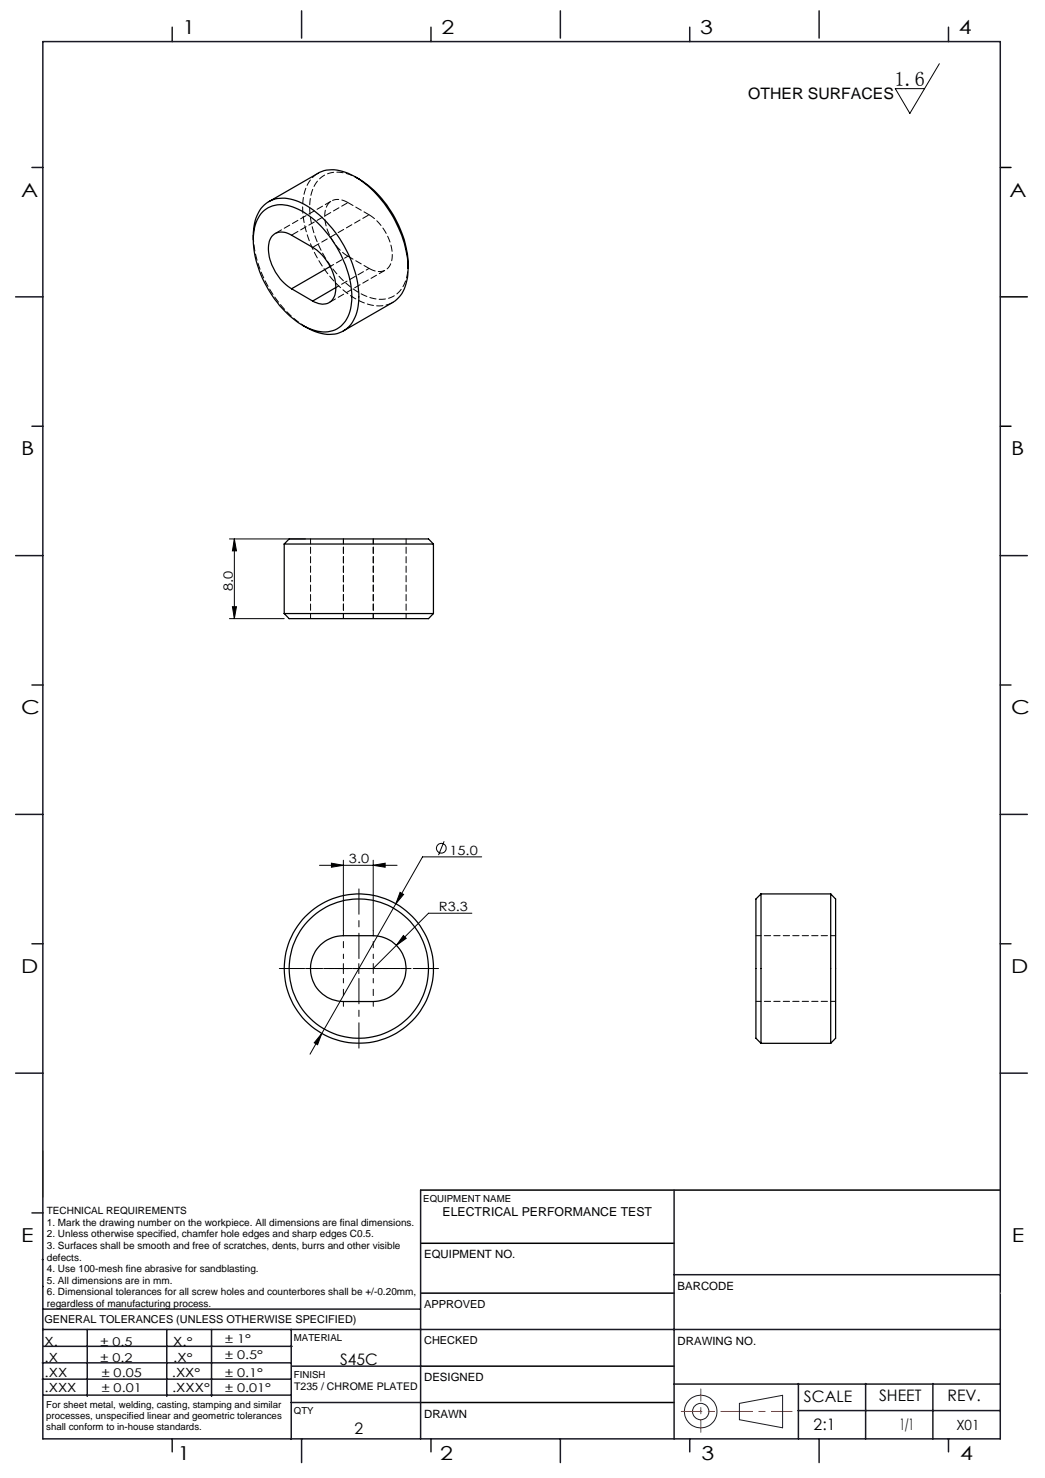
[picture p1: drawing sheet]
<svg xmlns="http://www.w3.org/2000/svg" width="210mm" height="297mm" viewBox="0 0 210 297" stroke-linecap="round" stroke-linejoin="round" font-family="sans-serif">
<g fill="none" stroke="#191924" stroke-width=".2">
<path d="M8.6 231.2v9.4M148.6 282l8.7-1.6v6.5l-8.7-1.6z"/>
<circle cx="140.8" cy="283.7" r="3.3"/>
<circle cx="140.8" cy="283.7" r="1.64"/>
</g>
<path d="M201 33.7h2.2M201 59.7h5.4M201 85.7h2.2M84.5 239.1h116.5M84.6 259.9h50.9M84.6 249.8h50.9M84.6 274.5h50.9M84.5 281.8h51" fill="none" stroke="#000" stroke-width=".3"/>
<path d="M136.9 283.6h22.3" fill="none" stroke="#f00" stroke-width=".2" stroke-dasharray="6.3 1.3 1.3 1.3" stroke-dashoffset="2.2"/>
<path d="M140.8 287.8v-8.7" fill="none" stroke="#f00" stroke-width=".2" stroke-dasharray="6.3 1.3 1.3 1.3" stroke-dashoffset="3.9"/>
<g fill="none" stroke="#191924" stroke-width=".3">
<path d="M8.6 8.4h192.4v280.7h-192.4zM34.6 5.5v2.9M60.6 2.2v5.5M86.6 5.5v2.9M112.6 2.2v5.5M138.6 5.5v2.9M164.6 2.2v5.5M190.6 5.5v2.9M6.4 33.7h2.2M3.1 59.7h5.5M6.4 85.7h2.2M3.1 111.7h5.5"/>
<path d="M201 111.7h5.4M6.4 137.7h2.2M201 137.7h2.2M3.1 163.7h5.5M201 163.7h5.4M6.4 189.6h2.2M201 189.6h2.2M3.1 215.6h5.5M201 215.6h5.4M84.5 239.1v50M135.5 239.1v50M6.4 243.7h2.2"/>
<path d="M8.5 253.1h.1M8.6 258.5h.1M135.5 256.1h65.5M8.5 277.1h49.9M8.5 273.9h49.9M8.6 267.2h192.4M8.6 263.1h75.9M8.8 270.5h49.9M17.5 267.2v13.4M33.5 267.2v13.4M42.5 267.2v13.4M58.5 267.2v22"/>
<path d="M58.6 274.5h26M135.5 278.1h65.5M160.4 278v11.1M174 278v11.1M187.5 278v11.1M8.8 280.3h49.7M34.6 289.1v2.6M58.5 281.8h26M60.6 289.1v4.8M86.6 289.1v2.6M112.6 289.1v4.8M138.6 289.1v2.6"/>
<path d="M160.4 283.5h40.5M164.6 289.1v4.8M190.6 289.1v2.6"/>
</g>
<path d="M201 259.9h.1" fill="none" stroke="#c0c0c0" stroke-width=".2"/>
<g fill="none" stroke="#000" stroke-width=".2">
<path d="M188.8 12.8l-6 10-2.9-5h5.9M46.1 108.3h15.3M47.1 108.3l.4 2.4h-.8zM47.1 108.3v16M46.1 124.3h11M46.7 121.9h.8l-.4 2.4zM64.2 173.9h15.6M66.6 173.5l2.4 .4-2.4 .4zM69 172.9v14.1M75 173.9l2.4-.4v.8zM75 172.9v14.1M80.4 179.3l.7 .4-1.5 1.9z"/>
<path d="M89.3 169l-1.2 2.8M96.8 172.2h-11.9l-5.3 9.4M68 194.6h2M69 193.6v2M71.1 194.6h2M72.1 193.6v2M79.6 181.6l-17.3 30.2M81.1 188l.5 .6-1.9 1.4zM94.8 183.5h-8.7l-11.1 11.1M64.7 207.7l-.9 2.2-.7-.4z"/>
<circle cx="88.7" cy="170.4" r=".98"/>
</g>
<path d="M70.1 194.6h-14M72.1 192.6v-14M72.1 196.6v14M74.1 194.6h14" fill="none" stroke="#000" stroke-width=".2" stroke-dasharray="15.2 1.3 1.3 1.3" stroke-dashoffset="10.1"/>
<path d="M67 194.6h-5.6M69 196.6v5.6M69 192.6v-5.6M71 194.6h5.6M73 194.6h-5.6M75 196.6v5.6M75 192.6v-5.6M77 194.6h5.6" fill="none" stroke="#000" stroke-width=".2" stroke-dasharray="15.2 1.3 1.3 1.3" stroke-dashoffset="14.3"/>
<path d="M71 194.6h2M75 194.6v1M75 194.6h1M75 194.6v-1M75 194.6h-1" fill="none" stroke="#000" stroke-width=".2" stroke-dasharray="15.2 1.3 1.3 1.3"/>
<g fill="#000">
<path d="M47.1 108.3l.4 2.4h-.8zM46.7 121.9h.8l-.4 2.4z"/>
<path d="M75 173.9l2.4-.4v.8zM66.6 173.5l2.4 .4-2.4 .4z"/>
<path d="M64.7 207.7l-1.6 1.8 .7 .4zM80.4 179.3l-.8 2.3 1.5-1.9zM81.1 188l-1.4 2 1.9-1.4z"/>
</g>
<g fill="none" stroke="#000" stroke-width=".25">
<path d="M71.4 35.6a21.6 21.6 0 0 1 10.6 18.3M50.9 48.2a8.8 8.8 0 0 1 2.2-7 6.5 6.5 0 0 1 7.5-.4 23.1 23.1 0 0 1 11.1 15.3 11.6 11.6 0 0 1-1.1 9.1 5.8 5.8 0 0 1-7.1 1.5l-2.7-1.3M52.8 42.6a5.7 5.7 0 0 1 6.6-.8 20.3 20.3 0 0 1 10 11.5 13.9 13.9 0 0 1 .5 10.3 5.2 5.2 0 0 1-6.6 2.8 16.9 16.9 0 0 1-9-7.6 18.5 18.5 0 0 1-3.1-13l.5-1.6zM54 40.5l9.9-5.7a6.8 6.8 0 0 1 6.6 .3 22.6 22.6 0 0 1 10.3 12.2 21.9 21.9 0 0 1 1.2 6.6M58.6 58a9.9 9.9 0 0 1-4.6-9.1 2.61 2.61 0 0 1 4.2-1.8l4.6 2.6a9.6 9.6 0 0 1 4.5 9.6 2.53 2.53 0 0 1-3.7 1.6l-.8-.4M58.6 58l4.2 2.5M66.4 53.5l-7.8 4.5M67.5 57.8l-4.7 2.7M82 53.9a8.2 8.2 0 0 1-2.6 6.6l-10.4 6M57.1 109.3h30M57.1 109.3l1-1h28l1 1M57.1 109.3v14"/>
<path d="M87.1 109.3v14M57.1 123.3h30M57.1 123.3l1 1h28l1-1M152.9 179.6v30.1M152.9 179.6l-1 1.1v27.9l1 1.1M152.9 179.6h14M166.9 179.6v30.1M166.9 179.6l1 1.1v27.9l-1 1.1M64.4 189.9a6.9 6.9 0 0 1 4.6-1.9h6a6.6 6.6 0 0 1 6.6 6.6 6.6 6.6 0 0 1-6.6 6.7h-6a6.6 6.6 0 0 1-6.1-4.2 6.6 6.6 0 0 1 1.5-7.2zM152.9 209.7h14"/>
<circle cx="72.1" cy="194.6" r="15"/>
<circle cx="72.1" cy="194.6" r="14"/>
</g>
<path d="M62.4 108.3v16M69 124.3v-16M75 124.3v-16M81.6 124.3v-16M151.9 188h16M151.9 201.2h16" fill="none" stroke="#000" stroke-width=".2" stroke-dasharray="1.3 .6" stroke-dashoffset=".3"/>
<path d="M69.9 51.5l4.3 2.4M74.2 43.2l-4.3-2.5M61.5 65.7a23.4 23.4 0 0 1-10.6-18.3" fill="none" stroke="#000" stroke-width=".2" stroke-dasharray="1.3 .6" stroke-dashoffset=".1"/>
<path d="M63.9 34.8a7.1 7.1 0 0 0-3.1 6.2 23.2 23.2 0 0 0 10.9 19.2 7.3 7.3 0 0 0 7.2 .6M58.6 47.2l11.3-6.5M62.9 49.7l11.3-6.5M66.6 40.4l-11.3 6.5M66.2 60.8l11.3-6.5" fill="none" stroke="#000" stroke-width=".2" stroke-dasharray="1.3 .6" stroke-dashoffset="-.2"/>
<path d="M69.9 40.7a2.85 2.85 0 0 0-4.1 .6 7.3 7.3 0 0 0 .9 6.8 9.6 9.6 0 0 0 3.2 3.4M74.2 53.9a2.85 2.85 0 0 0 4.1-.5 7.3 7.3 0 0 0-.9-6.9 9.6 9.6 0 0 0-3.2-3.3" fill="none" stroke="#000" stroke-width=".2" stroke-dasharray="1.3 .6" stroke-dashoffset="-.1"/>
<path d="M82 53.1a6.8 6.8 0 0 1-3.4 6.7 7.9 7.9 0 0 1-7.3-1.5 21.9 21.9 0 0 1-9.1-17.3 6.3 6.3 0 0 1 3.9-6.2 7.8 7.8 0 0 1 6 1.1" fill="none" stroke="#000" stroke-width=".2" stroke-dasharray="1.3 .6" stroke-dashoffset=".4"/>
<path d="M67.5 57.8l6.7-3.9" fill="none" stroke="#000" stroke-width=".2" stroke-dasharray="1.3 .6" stroke-dashoffset=".6"/>
<path d="M66.4 53.5l3.5-2" fill="none" stroke="#000" stroke-width=".2" stroke-dasharray="1.3 .6" stroke-dashoffset=".5"/>
<text font-size="4.1" x="179.8" y="17.2">1.6</text>
<g font-size="3.9">
<text x="36.7" y="6.9">1</text>
<text x="88.7" y="6.9">2</text>
<text x="140.7" y="6.9">3</text>
<text x="192.7" y="6.9">4</text>
<text x="4.2" y="39.5">A</text>
<text x="202.9" y="39.5">A</text>
<text x="4.2" y="91.5">B</text>
<text x="203.2" y="91.5">B</text>
<text x="4.2" y="143.5">C</text>
<text x="203.2" y="143.5">C</text>
<text x="4.2" y="195.5">D</text>
<text x="203.2" y="195.5">D</text>
<text x="4.2" y="249.6">E</text>
<text x="203.3" y="249.6">E</text>
<text x="35.7" y="293.4">1</text>
<text x="88.4" y="293.4">2</text>
<text x="141" y="293.4">3</text>
<text x="193" y="293.4">4</text>
</g>
<g font-size="3.2">
<text x="150.4" y="20">OTHER SURFACES</text>
<text x="68.4" y="274.2">S45C</text>
<text x="161.6" y="281.7">SCALE</text>
<text x="176.7" y="281.5">SHEET</text>
<text x="190.4" y="281.5">REV.</text>
<text x="163.5" y="287.4">2:1</text>
<text x="180.8" y="287.4">1/1</text>
<text x="71.3" y="288.2">2</text>
</g>
<text font-size="2.8" x="192.2" y="287.3">X01</text>
<g font-size="2.6">
<text x="46.8" y="118.7" transform="rotate(-90 46.8 118.7)">8.0</text>
<text x="70.1" y="173.5">3.0</text>
<text x="90.3" y="171.8">15.0</text>
<text x="88.2" y="183.2">R3.3</text>
</g>
<g font-size="2.5">
<text x="88.9" y="244.4">ELECTRICAL PERFORMANCE TEST</text>
<text x="8.9" y="273.6">.X</text>
<text x="8.9" y="270.4">X.</text>
<text x="34.8" y="273.7">.X°</text>
<text x="34.8" y="270.5">X.°</text>
<text x="9" y="276.7">.XX</text>
<text x="9" y="279.7">.XXX</text>
<text x="34.5" y="276.7">.XX°</text>
<text x="34.6" y="279.8">.XXX°</text>
</g>
<g font-size="2.4">
<text x="45.2" y="270">± 1°</text>
<text x="20.2" y="270.4">± 0.5</text>
<text x="20.2" y="273.7">± 0.2</text>
<text x="45.2" y="273.2">± 0.5°</text>
<text x="20.4" y="279.7">± 0.01</text>
<text x="20.4" y="276.7">± 0.05</text>
<text x="45.2" y="276.7">± 0.1°</text>
<text x="45.2" y="279.7">± 0.01°</text>
</g>
<g font-size="2.3">
<text x="85.2" y="252.9">EQUIPMENT NO.</text>
<text x="136.2" y="259.2">BARCODE</text>
<text x="136.2" y="270.2">DRAWING NO.</text>
<text x="85.2" y="277.6">DESIGNED</text>
<text x="85.2" y="284.9">DRAWN</text>
</g>
<g font-size="2.2">
<text x="85.2" y="262.8">APPROVED</text>
<text x="8.9" y="265.9">GENERAL TOLERANCES (UNLESS OTHERWISE SPECIFIED)</text>
<text x="85.2" y="270.1">CHECKED</text>
</g>
<text font-size="2.1" x="59.1" y="279.4">T235 / CHROME PLATED</text>
<g font-size="2">
<text x="9.4" y="244">TECHNICAL REQUIREMENTS</text>
<text x="9.4" y="246.3">1. Mark the drawing number on the workpiece. All dimensions are final dimensions.</text>
<text x="9.4" y="248.6">2. Unless otherwise specified, chamfer hole edges and sharp edges C0.5.</text>
<text x="9.4" y="251">3. Surfaces shall be smooth and free of scratches, dents, burrs and other visible</text>
<text x="9.4" y="253.3">defects.</text>
<text x="9.4" y="255.6">4. Use 100-mesh fine abrasive for sandblasting.</text>
<text x="9.4" y="258">5. All dimensions are in mm.</text>
<text x="9.4" y="260.3">6. Dimensional tolerances for all screw holes and counterbores shall be +/-0.20mm,</text>
<text x="9.4" y="262.6">regardless of manufacturing process.</text>
</g>
<g font-size="1.9">
<text x="85.1" y="241.5">EQUIPMENT NAME</text>
<text x="59.1" y="269.5">MATERIAL</text>
<text x="59.1" y="276.9">FINISH</text>
<text x="9.3" y="282.9">For sheet metal, welding, casting, stamping and similar</text>
<text x="9.3" y="285.2">processes, unspecified linear and geometric tolerances</text>
<text x="9.3" y="287.4">shall conform to in-house standards.</text>
<text x="59.1" y="284.2">QTY</text>
</g>
</svg>
